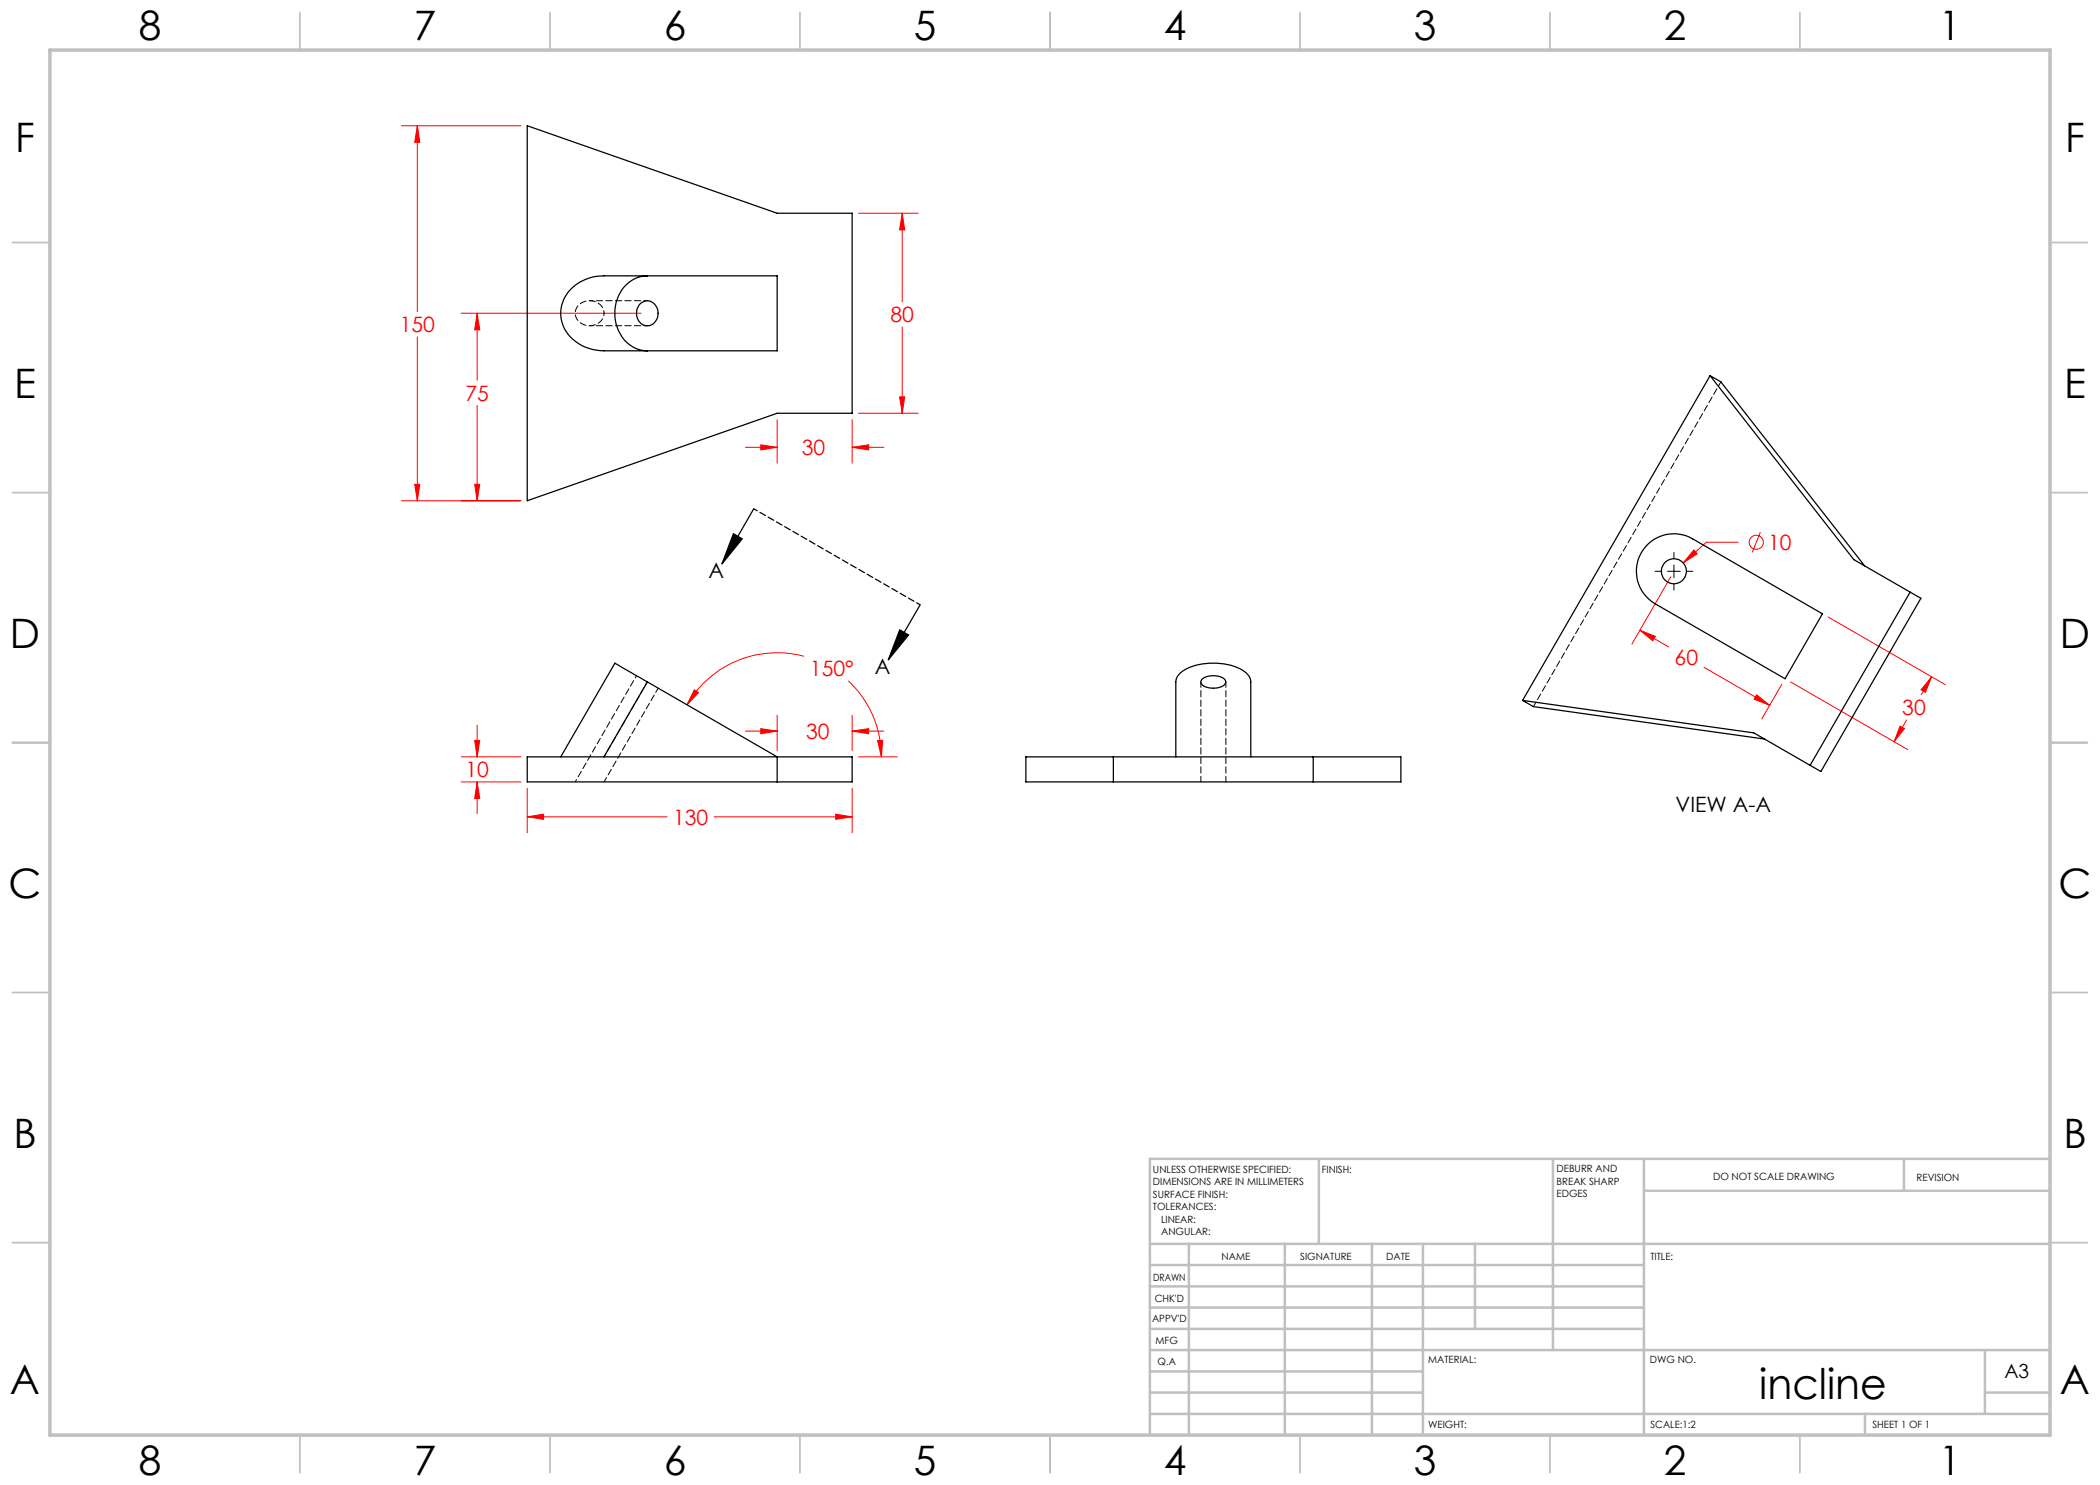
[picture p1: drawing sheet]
<svg xmlns="http://www.w3.org/2000/svg" width="420mm" height="297mm" viewBox="0 0 420 297" stroke-linecap="round" stroke-linejoin="round" font-family="sans-serif">
<g fill="none" stroke="#f00" stroke-width=".2">
<path d="M80.3 25.1h23.9M83.5 25.1v37.2M83.5 25.1l.5 3.4h-1.1zM171.7 42.6h11.9M180.4 42.6v17.8M180.4 42.6l.5 3.4h-1zM83.5 67.4v32.8M92.3 62.6h35.9M95.4 62.6v13.5M95.4 62.6l.6 3.4h-1.1zM179.9 79.4h1l-.5 3.3zM180.4 65.4v17.3"/>
<path d="M82.9 96.9h1.1l-.5 3.3zM94.9 96.9h1.1l-.6 3.3zM95.4 81.1v19.1M149.1 89.5h6.3M152.2 89l3.2 .5-3.2 .5zM155.4 83.9v8.7M170.4 83.9v8.7M170.4 89.5h6.4M170.4 89.5l3.3-.5v1zM171.7 82.7h11.9M80.3 100.2h23.9M334.2 115.4l-7.8 13.4"/>
<path d="M338.8 110l.6 .8-2.7 1.8zM347.6 108.4h-6.3l-4.6 4.2M352.1 106.4l-1.7 4.1M138.9 138l.8 .5-2.3 2.5zM160.8 131.3a20.8 20.8 0 0 0-23.4 9.7M169.7 136.2a20.7 20.7 0 0 1 6.6 15.2M328 126l3.1 1.3-.5 .9zM328 126l5.7 3.4M340.8 133.5l13.1 7.6M351.3 139l2.6 2.1-3.1-1.3zM356.4 136.8l-4 7M358.1 136.4l23.5 13.5"/>
<path d="M365.6 123.4l23.5 13.5M386.3 135.4l-1.2 3.1-.9-.5zM386.3 135.4l-2.1 3.6M92.3 156.4h11.9M92.3 151.4h11.9M94.9 148.1h1.1l-.6 3.3zM95.4 145v6.4M95.4 156.4v6.3M95.4 156.4l.6 3.3h-1.1zM105.4 157.7v8.8M149.1 146.2h6.3M152.2 145.7l3.2 .5-3.2 .6z"/>
<path d="M155.4 143v7.1M170.4 143v7.1M170.4 157.7v8.8M170.4 146.2h6.4M170.4 146.2l3.3-.5v1.1zM171.7 151.4h7.8M175.5 148.1h1l-.2 3.3zM380 145.2l.9 .5-2.1 2.6zM381.3 144l-2.5 4.3M105.4 163.4h28M105.4 163.4l3.3-.6v1.1zM142.8 163.4h27.6"/>
<path d="M167.1 162.8l3.3 .6-3.3 .5z"/>
<circle cx="351.3" cy="108.5" r="1.42"/>
</g>
<path d="M146.7 106.7l1.7 1.1-4 5zM150.7 101.8l-6.3 11M180 126l1.7 1-4 5zM184 121l-6.3 11" fill="none" stroke="#000" stroke-width=".25"/>
<path d="M184 121l-33.3-19.2" fill="none" stroke="#000" stroke-width=".25" stroke-dasharray="1.3 .6" stroke-dashoffset=".5"/>
<path d="M331 114.3h1.2M333.5 114.3h2.6M334.8 110.5v1.2M334.8 113v2.5M334.8 116.8v1.2M337.3 114.3h1.3" fill="none" stroke="#000" stroke-width=".2"/>
<g fill="none" stroke="#c0c0c0" stroke-width=".35">
<path d="M60 2.5v7.5M110 2.5v7.5M160 2.5v7.5M210 2.5v7.5M260 2.5v7.5M310 2.5v7.5M360 2.5v7.5M2.5 48.5h7.5M410 48.5h7.5M2.5 98.5h7.5M410 98.5h7.5M2.5 148.5h7.5"/>
<path d="M410 148.5h7.5M2.5 198.5h7.5M410 198.5h7.5M2.5 248.5h7.5M410 248.5h7.5M60 287v7.5M110 287v7.5M160 287v7.5M210 287v7.5M260 287v7.5M310 287v7.5M360 287v7.5"/>
</g>
<g fill="none" stroke="#c0c0c0" stroke-width=".5">
<path d="M263.8 231.8v17M310.6 231.8v38.2M328.8 231.8v55.2M328.8 238.2h81.2M380.8 231.8v6.4M410 231.8h-180v55.2M230 248.8h180M230 257.3h98.8M230 253h98.8M237.8 248.8v38.2M257 248.8v38.2M274.4 248.8v38.2"/>
<path d="M284.6 248.8v38.2M295 248.8v17M230 265.8h98.8M230 261.5h98.8M230 278.5h54.6M230 274.3h54.6M230 270h180M397 278.5h13M397 270v12.8M230 282.8h180M373 282.8v4.2"/>
</g>
<path d="M10 10h400v277h-400z" fill="none" stroke="#c0c0c0" stroke-width=".7"/>
<path d="M180 126l1.7 1-4 5zM146.7 106.7l1.7 1.1-4 5z" fill="#000"/>
<path d="M95.4 156.4l.6 3.3h-1.1zM94.9 148.1h1.1l-.6 3.3zM152.2 145.7l3.2 .5-3.2 .6zM170.4 146.2l3.3-.5v1.1zM175.5 148.1h1l-.2 3.3zM138.9 138l.8 .5-2.3 2.5zM105.4 163.4l3.3-.6v1.1zM167.1 162.8l3.3 .6-3.3 .5zM83.5 25.1l.5 3.4h-1.1zM82.9 96.9h1.1l-.5 3.3zM180.4 42.6l.5 3.4h-1zM179.9 79.4h1l-.5 3.3zM152.2 89l3.2 .5-3.2 .5zM170.4 89.5l3.3-.5v1zM95.4 62.6l.6 3.4h-1.1zM94.9 96.9h1.1l-.6 3.3zM380 145.2l.9 .5-2.1 2.6zM386.3 135.4l-1.2 3.1-.9-.5zM351.3 139l2.6 2.1-3.1-1.3zM328 126l3.1 1.3-.5 .9zM338.8 110l-2.1 2.6 2.7-1.8z" fill="#f00"/>
<g fill="none" stroke="#000" stroke-width=".25">
<path d="M105.4 25.1l50 17.5h15v40.1h-15l-50 17.5zM114 58a9.3 9.3 0 0 1 6.8-2.8h34.6v15h-34.6a8.6 8.6 0 0 1-8.4-5.9 6.8 6.8 0 0 1 1.6-6.3zM129.5 55.2a6.8 6.8 0 0 0-6.4 6 7.6 7.6 0 0 0 5.1 8.8l1.3 .2M128.2 60.6a2.22 2.22 0 0 1 2.5 0 2.22 2.22 0 0 1 .9 2.5 2.14 2.14 0 0 1-2.3 2.1 2.14 2.14 0 0 1-2-2.3l.2-1.3zM342 75.1l28.8 36.8 11.2 6.5M342 75.1l-37.5 65M342 75.1l2.2 1.3 28.7 36.8M329.6 108.8a7.5 7.5 0 0 1 8.9-1l26 15-7.5 12.9-26-14.9a7.5 7.5 0 0 1-1.4-12zM382 118.4l-20 34.7M382 118.4l2.2 1.3-20 34.6-2.2-1.2M129.5 136.4l-6.5-3.8-10.9 18.8M129.5 136.4l25.9 15v5"/>
<path d="M129.5 136.4l-8.7 15M240.4 135.8a3.8 3.8 0 0 1 4.6 .2 1.13 1.13 0 0 1-1.1 1.5 3.5 3.5 0 0 1-3.7-.8v-.5zM105.4 151.4h65v5h-65zM205.2 151.4h75v5h-75zM222.7 151.4v5M235.2 151.4v-15a3.6 3.6 0 0 1 2.7-2.9 12.7 12.7 0 0 1 11 .8l.9 1 .4 1.1v15M262.6 151.4v5M304.5 140.1l46.3 6.5 11.2 6.5M304.5 140.1l2.2 1.2 46.2 6.5"/>
<circle cx="334.8" cy="114.2" r="2.5"/>
</g>
<path d="M120.8 151.4l8.7-15" fill="none" stroke="#000" stroke-width=".2" stroke-dasharray="1.3 .6" stroke-dashoffset=".5"/>
<path d="M120.8 62.6a2.92 2.92 0 0 0-2.9-2.5 2.92 2.92 0 0 0-2.9 2.5 2.92 2.92 0 0 0 2.9 2.5 2.92 2.92 0 0 0 2.9-2.5M127.3 135.1l-12.3 21.3" fill="none" stroke="#000" stroke-width=".2" stroke-dasharray="1.3 .6" stroke-dashoffset=".7"/>
<path d="M344.2 76.4l-37.5 64.9M120.8 156.4l10.8-18.8" fill="none" stroke="#000" stroke-width=".2" stroke-dasharray="1.3 .6" stroke-dashoffset=".3"/>
<path d="M117.9 65.1h11.6M129.5 60.1h-11.6" fill="none" stroke="#000" stroke-width=".2" stroke-dasharray="1.3 .6" stroke-dashoffset=".6"/>
<path d="M240.2 136.4v20M245.2 156.4v-20" fill="none" stroke="#000" stroke-width=".2" stroke-dasharray="1.3 .6" stroke-dashoffset=".2"/>
<text font-size="8.5" x="351.9" y="279.7">incline</text>
<g font-size="8.1">
<text x="27.8" y="8">8</text>
<text x="82.8" y="8">7</text>
<text x="132.8" y="8">6</text>
<text x="182.8" y="8">5</text>
<text x="232.8" y="8">4</text>
<text x="282.8" y="8">3</text>
<text x="332.8" y="8">2</text>
<text x="387.8" y="8">1</text>
<text x="3" y="30.4">F</text>
<text x="413" y="30.4">F</text>
<text x="2.8" y="79.6">E</text>
<text x="412.8" y="79.6">E</text>
<text x="2" y="129.6">D</text>
<text x="412" y="129.6">D</text>
<text x="1.7" y="179.6">C</text>
<text x="411.7" y="179.6">C</text>
<text x="2.7" y="229.6">B</text>
<text x="412.7" y="229.6">B</text>
<text x="2" y="278.9">A</text>
<text x="412" y="278.9">A</text>
<text x="27.8" y="295">8</text>
<text x="82.8" y="295">7</text>
<text x="132.8" y="295">6</text>
<text x="182.8" y="295">5</text>
<text x="232.8" y="295">4</text>
<text x="282.8" y="295">3</text>
<text x="332.8" y="295">2</text>
<text x="387.8" y="295">1</text>
</g>
<g font-size="4.2" fill="#f00">
<text x="178.1" y="64.5">80</text>
<text x="80" y="66.4">150</text>
<text x="93.1" y="80.2">75</text>
<text x="160.4" y="91">30</text>
<text x="353.6" y="110">10</text>
<text x="162" y="135.2">150°</text>
<text x="334.9" y="133">60</text>
<text x="380.5" y="143.1">30</text>
<text x="161.2" y="147.8">30</text>
<text x="93.1" y="155.5">10</text>
<text x="134.6" y="164.9">130</text>
</g>
<g font-size="4.2">
<text x="141.7" y="115.5">A</text>
<text x="175" y="134.7">A</text>
<text x="335.1" y="162.4">VIEW A-A</text>
</g>
<text font-size="3.9" x="400.9" y="275.5">A3</text>
<g font-size="2">
<text x="230.6" y="234.6">UNLESS OTHERWISE SPECIFIED:</text>
<text x="230.6" y="237.1">DIMENSIONS ARE IN MILLIMETERS</text>
<text x="230.6" y="239.6">SURFACE FINISH:</text>
<text x="264.4" y="234.6">FINISH:</text>
<text x="311.3" y="234.5">DEBURR AND</text>
<text x="311.3" y="237">BREAK SHARP</text>
<text x="311.3" y="239.5">EDGES</text>
<text x="342.6" y="236">DO NOT SCALE DRAWING</text>
<text x="383.3" y="236.2">REVISION</text>
<text x="230.6" y="242.1">TOLERANCES:</text>
<text x="232.2" y="244.6">LINEAR:</text>
<text x="232.2" y="247.1">ANGULAR:</text>
<text x="244.3" y="252">NAME</text>
<text x="260" y="251.9">SIGNATURE</text>
<text x="277.2" y="251.9">DATE</text>
<text x="330.1" y="251.9">TITLE:</text>
<text x="230.6" y="256.1">DRAWN</text>
<text x="230.9" y="260.3">CHK'D</text>
<text x="230.4" y="264.4">APPV'D</text>
<text x="231.1" y="268.8">MFG</text>
<text x="231.5" y="273">Q.A</text>
<text x="285.6" y="272.5">MATERIAL:</text>
<text x="330" y="272.5">DWG NO.</text>
<text x="285.6" y="285.5">WEIGHT:</text>
<text x="330.1" y="285.6">SCALE:1:2</text>
<text x="374.5" y="285.6">SHEET 1 OF 1</text>
</g>
</svg>
